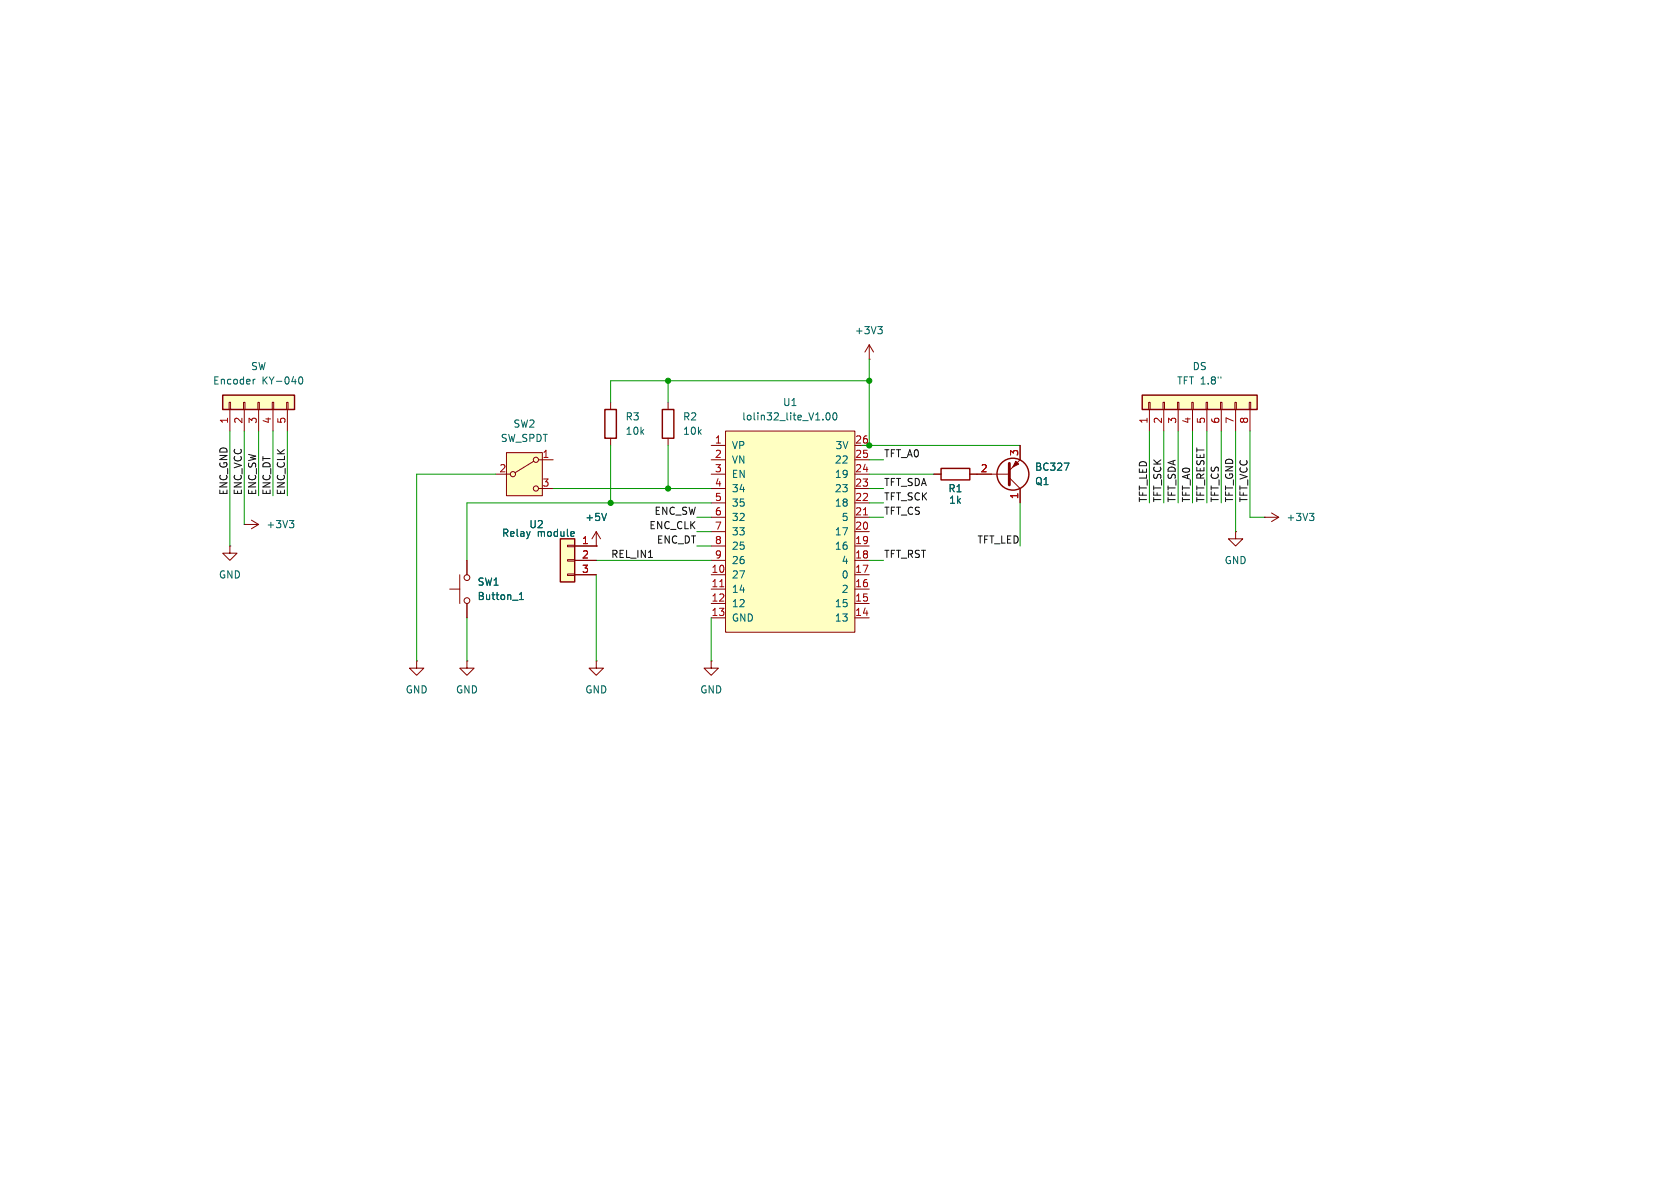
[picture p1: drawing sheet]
(kicad_sch
 (version 20250114)
 (generator "eeschema")
 (generator_version "9.0")
 (paper "A4")
 (lib_symbols
  (symbol "Connector_Generic:Conn_01x03"
   (pin_names
    (offset 1.016) (hide yes)) (exclude_from_sim no) (in_bom yes) (on_board yes)
   (property "Reference" "J" (at 0 5.08 0) (effects (font (size 1.27 1.27))))
   (property "Value" "Conn_01x03" (at 0 -5.08 0) (effects (font (size 1.27 1.27))))
   (property "Footprint" "" (at 0 0 0) (effects (font (size 1.27 1.27)) (hide yes)))
   (property "Datasheet" "~" (at 0 0 0) (effects (font (size 1.27 1.27)) (hide yes)))
   (property "Description" "Generic connector, single row, 01x03, script generated (kicad-library-utils/schlib/autogen/connector/)" (at 0 0 0) (effects (font (size 1.27 1.27)) (hide yes)))
   (symbol "Conn_01x03_1_1"
    (rectangle (start -1.27 3.81) (end 1.27 -3.81) (stroke (width 0.254) (type default)) (fill (type background)))
    (rectangle (start -1.27 2.667) (end 0 2.413) (stroke (width 0.1524) (type default)) (fill (type none)))
    (rectangle (start -1.27 0.127) (end 0 -0.127) (stroke (width 0.1524) (type default)) (fill (type none)))
    (rectangle (start -1.27 -2.413) (end 0 -2.667) (stroke (width 0.1524) (type default)) (fill (type none)))
    (pin passive line (at -5.08 2.54 0) (length 3.81) (name "Pin_1" (effects (font (size 1.27 1.27)))) (number "1" (effects (font (size 1.27 1.27)))))
    (pin passive line (at -5.08 0 0) (length 3.81) (name "Pin_2" (effects (font (size 1.27 1.27)))) (number "2" (effects (font (size 1.27 1.27)))))
    (pin passive line (at -5.08 -2.54 0) (length 3.81) (name "Pin_3" (effects (font (size 1.27 1.27)))) (number "3" (effects (font (size 1.27 1.27))))))
   (embedded_fonts no))
  (symbol "Connector_Generic:Conn_01x05"
   (pin_names
    (offset 1.016) (hide yes)) (exclude_from_sim no) (in_bom yes) (on_board yes)
   (property "Reference" "J" (at 0 7.62 0) (effects (font (size 1.27 1.27))))
   (property "Value" "Conn_01x05" (at 0 -7.62 0) (effects (font (size 1.27 1.27))))
   (property "Footprint" "" (at 0 0 0) (effects (font (size 1.27 1.27)) (hide yes)))
   (property "Datasheet" "~" (at 0 0 0) (effects (font (size 1.27 1.27)) (hide yes)))
   (property "Description" "Generic connector, single row, 01x05, script generated (kicad-library-utils/schlib/autogen/connector/)" (at 0 0 0) (effects (font (size 1.27 1.27)) (hide yes)))
   (symbol "Conn_01x05_1_1"
    (rectangle (start -1.27 6.35) (end 1.27 -6.35) (stroke (width 0.254) (type default)) (fill (type background)))
    (rectangle (start -1.27 5.207) (end 0 4.953) (stroke (width 0.1524) (type default)) (fill (type none)))
    (rectangle (start -1.27 2.667) (end 0 2.413) (stroke (width 0.1524) (type default)) (fill (type none)))
    (rectangle (start -1.27 0.127) (end 0 -0.127) (stroke (width 0.1524) (type default)) (fill (type none)))
    (rectangle (start -1.27 -2.413) (end 0 -2.667) (stroke (width 0.1524) (type default)) (fill (type none)))
    (rectangle (start -1.27 -4.953) (end 0 -5.207) (stroke (width 0.1524) (type default)) (fill (type none)))
    (pin passive line (at -5.08 5.08 0) (length 3.81) (name "Pin_1" (effects (font (size 1.27 1.27)))) (number "1" (effects (font (size 1.27 1.27)))))
    (pin passive line (at -5.08 2.54 0) (length 3.81) (name "Pin_2" (effects (font (size 1.27 1.27)))) (number "2" (effects (font (size 1.27 1.27)))))
    (pin passive line (at -5.08 0 0) (length 3.81) (name "Pin_3" (effects (font (size 1.27 1.27)))) (number "3" (effects (font (size 1.27 1.27)))))
    (pin passive line (at -5.08 -2.54 0) (length 3.81) (name "Pin_4" (effects (font (size 1.27 1.27)))) (number "4" (effects (font (size 1.27 1.27)))))
    (pin passive line (at -5.08 -5.08 0) (length 3.81) (name "Pin_5" (effects (font (size 1.27 1.27)))) (number "5" (effects (font (size 1.27 1.27))))))
   (embedded_fonts no))
  (symbol "Connector_Generic:Conn_01x08"
   (pin_names
    (offset 1.016) (hide yes)) (exclude_from_sim no) (in_bom yes) (on_board yes)
   (property "Reference" "J" (at 0 10.16 0) (effects (font (size 1.27 1.27))))
   (property "Value" "Conn_01x08" (at 0 -12.7 0) (effects (font (size 1.27 1.27))))
   (property "Footprint" "" (at 0 0 0) (effects (font (size 1.27 1.27)) (hide yes)))
   (property "Datasheet" "~" (at 0 0 0) (effects (font (size 1.27 1.27)) (hide yes)))
   (property "Description" "Generic connector, single row, 01x08, script generated (kicad-library-utils/schlib/autogen/connector/)" (at 0 0 0) (effects (font (size 1.27 1.27)) (hide yes)))
   (symbol "Conn_01x08_1_1"
    (rectangle (start -1.27 8.89) (end 1.27 -11.43) (stroke (width 0.254) (type default)) (fill (type background)))
    (rectangle (start -1.27 7.747) (end 0 7.493) (stroke (width 0.1524) (type default)) (fill (type none)))
    (rectangle (start -1.27 5.207) (end 0 4.953) (stroke (width 0.1524) (type default)) (fill (type none)))
    (rectangle (start -1.27 2.667) (end 0 2.413) (stroke (width 0.1524) (type default)) (fill (type none)))
    (rectangle (start -1.27 0.127) (end 0 -0.127) (stroke (width 0.1524) (type default)) (fill (type none)))
    (rectangle (start -1.27 -2.413) (end 0 -2.667) (stroke (width 0.1524) (type default)) (fill (type none)))
    (rectangle (start -1.27 -4.953) (end 0 -5.207) (stroke (width 0.1524) (type default)) (fill (type none)))
    (rectangle (start -1.27 -7.493) (end 0 -7.747) (stroke (width 0.1524) (type default)) (fill (type none)))
    (rectangle (start -1.27 -10.033) (end 0 -10.287) (stroke (width 0.1524) (type default)) (fill (type none)))
    (pin passive line (at -5.08 7.62 0) (length 3.81) (name "Pin_1" (effects (font (size 1.27 1.27)))) (number "1" (effects (font (size 1.27 1.27)))))
    (pin passive line (at -5.08 5.08 0) (length 3.81) (name "Pin_2" (effects (font (size 1.27 1.27)))) (number "2" (effects (font (size 1.27 1.27)))))
    (pin passive line (at -5.08 2.54 0) (length 3.81) (name "Pin_3" (effects (font (size 1.27 1.27)))) (number "3" (effects (font (size 1.27 1.27)))))
    (pin passive line (at -5.08 0 0) (length 3.81) (name "Pin_4" (effects (font (size 1.27 1.27)))) (number "4" (effects (font (size 1.27 1.27)))))
    (pin passive line (at -5.08 -2.54 0) (length 3.81) (name "Pin_5" (effects (font (size 1.27 1.27)))) (number "5" (effects (font (size 1.27 1.27)))))
    (pin passive line (at -5.08 -5.08 0) (length 3.81) (name "Pin_6" (effects (font (size 1.27 1.27)))) (number "6" (effects (font (size 1.27 1.27)))))
    (pin passive line (at -5.08 -7.62 0) (length 3.81) (name "Pin_7" (effects (font (size 1.27 1.27)))) (number "7" (effects (font (size 1.27 1.27)))))
    (pin passive line (at -5.08 -10.16 0) (length 3.81) (name "Pin_8" (effects (font (size 1.27 1.27)))) (number "8" (effects (font (size 1.27 1.27))))))
   (embedded_fonts no))
  (symbol "Device:R"
   (pin_numbers (hide yes))
   (pin_names
    (offset 0)) (exclude_from_sim no) (in_bom yes) (on_board yes)
   (property "Reference" "R" (at 2.032 0 90) (effects (font (size 1.27 1.27))))
   (property "Value" "R" (at 0 0 90) (effects (font (size 1.27 1.27))))
   (property "Footprint" "" (at -1.778 0 90) (effects (font (size 1.27 1.27)) (hide yes)))
   (property "Datasheet" "~" (at 0 0 0) (effects (font (size 1.27 1.27)) (hide yes)))
   (property "Description" "Resistor" (at 0 0 0) (effects (font (size 1.27 1.27)) (hide yes)))
   (symbol "R_0_1"
    (rectangle (start -1.016 -2.54) (end 1.016 2.54) (stroke (width 0.254) (type default)) (fill (type none))))
   (symbol "R_1_1"
    (pin passive line (at 0 3.81 270) (length 1.27) (name "~" (effects (font (size 1.27 1.27)))) (number "1" (effects (font (size 1.27 1.27)))))
    (pin passive line (at 0 -3.81 90) (length 1.27) (name "~" (effects (font (size 1.27 1.27)))) (number "2" (effects (font (size 1.27 1.27))))))
   (embedded_fonts no))
  (symbol "Switch:SW_Push"
   (pin_numbers (hide yes))
   (pin_names
    (offset 1.016) (hide yes)) (exclude_from_sim no) (in_bom yes) (on_board yes)
   (property "Reference" "SW" (at 1.27 2.54 0) (effects (font (size 1.27 1.27)) (justify left)))
   (property "Value" "SW_Push" (at 0 -1.524 0) (effects (font (size 1.27 1.27))))
   (property "Footprint" "" (at 0 5.08 0) (effects (font (size 1.27 1.27)) (hide yes)))
   (property "Datasheet" "~" (at 0 5.08 0) (effects (font (size 1.27 1.27)) (hide yes)))
   (property "Description" "Push button switch, generic, two pins" (at 0 0 0) (effects (font (size 1.27 1.27)) (hide yes)))
   (symbol "SW_Push_0_1"
    (circle (center -2.032 0) (radius 0.508) (stroke (width 0) (type default)) (fill (type none)))
    (polyline (pts (xy 0 1.27) (xy 0 3.048)) (stroke (width 0) (type default)) (fill (type none)))
    (circle (center 2.032 0) (radius 0.508) (stroke (width 0) (type default)) (fill (type none)))
    (polyline (pts (xy 2.54 1.27) (xy -2.54 1.27)) (stroke (width 0) (type default)) (fill (type none)))
    (pin passive line (at -5.08 0 0) (length 2.54) (name "1" (effects (font (size 1.27 1.27)))) (number "1" (effects (font (size 1.27 1.27)))))
    (pin passive line (at 5.08 0 180) (length 2.54) (name "2" (effects (font (size 1.27 1.27)))) (number "2" (effects (font (size 1.27 1.27))))))
   (embedded_fonts no))
  (symbol "Switch:SW_SPDT"
   (pin_names
    (offset 0) (hide yes)) (exclude_from_sim no) (in_bom yes) (on_board yes)
   (property "Reference" "SW" (at 0 5.08 0) (effects (font (size 1.27 1.27))))
   (property "Value" "SW_SPDT" (at 0 -5.08 0) (effects (font (size 1.27 1.27))))
   (property "Footprint" "" (at 0 0 0) (effects (font (size 1.27 1.27)) (hide yes)))
   (property "Datasheet" "~" (at 0 -7.62 0) (effects (font (size 1.27 1.27)) (hide yes)))
   (property "Description" "Switch, single pole double throw" (at 0 0 0) (effects (font (size 1.27 1.27)) (hide yes)))
   (symbol "SW_SPDT_0_1"
    (circle (center -2.032 0) (radius 0.4572) (stroke (width 0) (type default)) (fill (type none)))
    (polyline (pts (xy -1.651 0.254) (xy 1.651 2.286)) (stroke (width 0) (type default)) (fill (type none)))
    (circle (center 2.032 2.54) (radius 0.4572) (stroke (width 0) (type default)) (fill (type none)))
    (circle (center 2.032 -2.54) (radius 0.4572) (stroke (width 0) (type default)) (fill (type none))))
   (symbol "SW_SPDT_1_1"
    (rectangle (start -3.175 3.81) (end 3.175 -3.81) (stroke (width 0) (type default)) (fill (type background)))
    (pin passive line (at -5.08 0 0) (length 2.54) (name "B" (effects (font (size 1.27 1.27)))) (number "2" (effects (font (size 1.27 1.27)))))
    (pin passive line (at 5.08 2.54 180) (length 2.54) (name "A" (effects (font (size 1.27 1.27)))) (number "1" (effects (font (size 1.27 1.27)))))
    (pin passive line (at 5.08 -2.54 180) (length 2.54) (name "C" (effects (font (size 1.27 1.27)))) (number "3" (effects (font (size 1.27 1.27))))))
   (embedded_fonts no))
  (symbol "Transistor_BJT:BC327"
   (pin_names
    (offset 0) (hide yes)) (exclude_from_sim no) (in_bom yes) (on_board yes)
   (property "Reference" "Q" (at 5.08 1.905 0) (effects (font (size 1.27 1.27)) (justify left)))
   (property "Value" "BC327" (at 5.08 0 0) (effects (font (size 1.27 1.27)) (justify left)))
   (property "Footprint" "Package_TO_SOT_THT:TO-92_Inline" (at 5.08 -1.905 0) (effects (font (size 1.27 1.27)
    (italic yes)) (justify left) (hide yes)))
   (property "Datasheet" "http://www.onsemi.com/pub_link/Collateral/BC327-D.PDF" (at 0 0 0) (effects (font (size 1.27 1.27)) (justify left) (hide yes)))
   (property "Description" "0.8A Ic, 45V Vce, PNP Transistor, TO-92" (at 0 0 0) (effects (font (size 1.27 1.27)) (hide yes)))
   (property "Sim.Device" "PNP" (at 0 0 0) (effects (font (size 1.27 1.27)) (hide yes)))
   (property "Sim.Pins" "1=C 2=B 3=E" (at 0 0 0) (effects (font (size 1.27 1.27)) (hide yes)))
   (symbol "BC327_0_1"
    (polyline (pts (xy -2.54 0) (xy 0.635 0)) (stroke (width 0) (type default)) (fill (type none)))
    (polyline (pts (xy 0.635 1.905) (xy 0.635 -1.905)) (stroke (width 0.508) (type default)) (fill (type none)))
    (polyline (pts (xy 0.635 0.635) (xy 2.54 2.54)) (stroke (width 0) (type default)) (fill (type none)))
    (polyline (pts (xy 0.635 -0.635) (xy 2.54 -2.54)) (stroke (width 0) (type default)) (fill (type none)))
    (circle (center 1.27 0) (radius 2.8194) (stroke (width 0.254) (type default)) (fill (type none)))
    (polyline (pts (xy 2.286 -1.778) (xy 1.778 -2.286) (xy 1.27 -1.27) (xy 2.286 -1.778)) (stroke (width 0) (type default)) (fill (type outline))))
   (symbol "BC327_1_1"
    (pin input line (at -5.08 0 0) (length 2.54) (name "B" (effects (font (size 1.27 1.27)))) (number "2" (effects (font (size 1.27 1.27)))))
    (pin passive line (at 2.54 5.08 270) (length 2.54) (name "C" (effects (font (size 1.27 1.27)))) (number "1" (effects (font (size 1.27 1.27)))))
    (pin passive line (at 2.54 -5.08 90) (length 2.54) (name "E" (effects (font (size 1.27 1.27)))) (number "3" (effects (font (size 1.27 1.27))))))
   (embedded_fonts no))
  (symbol "lolin32_lite_v1.00:lolin32_lite_V1.00"
   (pin_names
    (offset 1.016)) (exclude_from_sim no) (in_bom yes) (on_board yes)
   (property "Reference" "U" (at -10.16 19.05 0) (effects (font (size 1.27 1.27))))
   (property "Value" "lolin32_lite_V1.00" (at 0 1.27 90) (effects (font (size 1.27 1.27))))
   (property "Footprint" "" (at -10.16 19.05 0) (effects (font (size 1.27 1.27)) (hide yes)))
   (property "Datasheet" "" (at -10.16 19.05 0) (effects (font (size 1.27 1.27)) (hide yes)))
   (property "Description" "" (at 0 0 0) (effects (font (size 1.27 1.27)) (hide yes)))
   (symbol "lolin32_lite_V1.00_0_0"
    (pin input line (at -13.97 15.24 0) (length 2.54) (name "VP" (effects (font (size 1.27 1.27)))) (number "1" (effects (font (size 1.27 1.27))))))
   (symbol "lolin32_lite_V1.00_0_1"
    (rectangle (start -11.43 17.78) (end 11.43 -17.78) (stroke (width 0) (type solid)) (fill (type background))))
   (symbol "lolin32_lite_V1.00_1_1"
    (pin input line (at -13.97 12.7 0) (length 2.54) (name "VN" (effects (font (size 1.27 1.27)))) (number "2" (effects (font (size 1.27 1.27)))))
    (pin input line (at -13.97 10.16 0) (length 2.54) (name "EN" (effects (font (size 1.27 1.27)))) (number "3" (effects (font (size 1.27 1.27)))))
    (pin input line (at -13.97 7.62 0) (length 2.54) (name "34" (effects (font (size 1.27 1.27)))) (number "4" (effects (font (size 1.27 1.27)))))
    (pin input line (at -13.97 5.08 0) (length 2.54) (name "35" (effects (font (size 1.27 1.27)))) (number "5" (effects (font (size 1.27 1.27)))))
    (pin input line (at -13.97 2.54 0) (length 2.54) (name "32" (effects (font (size 1.27 1.27)))) (number "6" (effects (font (size 1.27 1.27)))))
    (pin input line (at -13.97 0 0) (length 2.54) (name "33" (effects (font (size 1.27 1.27)))) (number "7" (effects (font (size 1.27 1.27)))))
    (pin input line (at -13.97 -2.54 0) (length 2.54) (name "25" (effects (font (size 1.27 1.27)))) (number "8" (effects (font (size 1.27 1.27)))))
    (pin input line (at -13.97 -5.08 0) (length 2.54) (name "26" (effects (font (size 1.27 1.27)))) (number "9" (effects (font (size 1.27 1.27)))))
    (pin input line (at -13.97 -7.62 0) (length 2.54) (name "27" (effects (font (size 1.27 1.27)))) (number "10" (effects (font (size 1.27 1.27)))))
    (pin input line (at -13.97 -10.16 0) (length 2.54) (name "14" (effects (font (size 1.27 1.27)))) (number "11" (effects (font (size 1.27 1.27)))))
    (pin input line (at -13.97 -12.7 0) (length 2.54) (name "12" (effects (font (size 1.27 1.27)))) (number "12" (effects (font (size 1.27 1.27)))))
    (pin input line (at -13.97 -15.24 0) (length 2.54) (name "GND" (effects (font (size 1.27 1.27)))) (number "13" (effects (font (size 1.27 1.27)))))
    (pin input line (at 13.97 15.24 180) (length 2.54) (name "3V" (effects (font (size 1.27 1.27)))) (number "26" (effects (font (size 1.27 1.27)))))
    (pin input line (at 13.97 12.7 180) (length 2.54) (name "22" (effects (font (size 1.27 1.27)))) (number "25" (effects (font (size 1.27 1.27)))))
    (pin input line (at 13.97 10.16 180) (length 2.54) (name "19" (effects (font (size 1.27 1.27)))) (number "24" (effects (font (size 1.27 1.27)))))
    (pin input line (at 13.97 7.62 180) (length 2.54) (name "23" (effects (font (size 1.27 1.27)))) (number "23" (effects (font (size 1.27 1.27)))))
    (pin input line (at 13.97 5.08 180) (length 2.54) (name "18" (effects (font (size 1.27 1.27)))) (number "22" (effects (font (size 1.27 1.27)))))
    (pin input line (at 13.97 2.54 180) (length 2.54) (name "5" (effects (font (size 1.27 1.27)))) (number "21" (effects (font (size 1.27 1.27)))))
    (pin input line (at 13.97 0 180) (length 2.54) (name "17" (effects (font (size 1.27 1.27)))) (number "20" (effects (font (size 1.27 1.27)))))
    (pin input line (at 13.97 -2.54 180) (length 2.54) (name "16" (effects (font (size 1.27 1.27)))) (number "19" (effects (font (size 1.27 1.27)))))
    (pin input line (at 13.97 -5.08 180) (length 2.54) (name "4" (effects (font (size 1.27 1.27)))) (number "18" (effects (font (size 1.27 1.27)))))
    (pin input line (at 13.97 -7.62 180) (length 2.54) (name "0" (effects (font (size 1.27 1.27)))) (number "17" (effects (font (size 1.27 1.27)))))
    (pin input line (at 13.97 -10.16 180) (length 2.54) (name "2" (effects (font (size 1.27 1.27)))) (number "16" (effects (font (size 1.27 1.27)))))
    (pin input line (at 13.97 -12.7 180) (length 2.54) (name "15" (effects (font (size 1.27 1.27)))) (number "15" (effects (font (size 1.27 1.27)))))
    (pin input line (at 13.97 -15.24 180) (length 2.54) (name "13" (effects (font (size 1.27 1.27)))) (number "14" (effects (font (size 1.27 1.27))))))
   (embedded_fonts no))
  (symbol "power:+3V3"
   (power)
   (pin_numbers (hide yes))
   (pin_names
    (offset 0) (hide yes)) (exclude_from_sim no) (in_bom yes) (on_board yes)
   (property "Reference" "#PWR" (at 0 -3.81 0) (effects (font (size 1.27 1.27)) (hide yes)))
   (property "Value" "+3V3" (at 0 3.556 0) (effects (font (size 1.27 1.27))))
   (property "Footprint" "" (at 0 0 0) (effects (font (size 1.27 1.27)) (hide yes)))
   (property "Datasheet" "" (at 0 0 0) (effects (font (size 1.27 1.27)) (hide yes)))
   (property "Description" "Power symbol creates a global label with name \"+3V3\"" (at 0 0 0) (effects (font (size 1.27 1.27)) (hide yes)))
   (symbol "+3V3_0_1"
    (polyline (pts (xy -0.762 1.27) (xy 0 2.54)) (stroke (width 0) (type default)) (fill (type none)))
    (polyline (pts (xy 0 2.54) (xy 0.762 1.27)) (stroke (width 0) (type default)) (fill (type none)))
    (polyline (pts (xy 0 0) (xy 0 2.54)) (stroke (width 0) (type default)) (fill (type none))))
   (symbol "+3V3_1_1"
    (pin power_in line (at 0 0 90) (length 0) (name "~" (effects (font (size 1.27 1.27)))) (number "1" (effects (font (size 1.27 1.27))))))
   (embedded_fonts no))
  (symbol "power:+5V"
   (power)
   (pin_numbers (hide yes))
   (pin_names
    (offset 0) (hide yes)) (exclude_from_sim no) (in_bom yes) (on_board yes)
   (property "Reference" "#PWR" (at 0 -3.81 0) (effects (font (size 1.27 1.27)) (hide yes)))
   (property "Value" "+5V" (at 0 3.556 0) (effects (font (size 1.27 1.27))))
   (property "Footprint" "" (at 0 0 0) (effects (font (size 1.27 1.27)) (hide yes)))
   (property "Datasheet" "" (at 0 0 0) (effects (font (size 1.27 1.27)) (hide yes)))
   (property "Description" "Power symbol creates a global label with name \"+5V\"" (at 0 0 0) (effects (font (size 1.27 1.27)) (hide yes)))
   (symbol "+5V_0_1"
    (polyline (pts (xy -0.762 1.27) (xy 0 2.54)) (stroke (width 0) (type default)) (fill (type none)))
    (polyline (pts (xy 0 2.54) (xy 0.762 1.27)) (stroke (width 0) (type default)) (fill (type none)))
    (polyline (pts (xy 0 0) (xy 0 2.54)) (stroke (width 0) (type default)) (fill (type none))))
   (symbol "+5V_1_1"
    (pin power_in line (at 0 0 90) (length 0) (name "~" (effects (font (size 1.27 1.27)))) (number "1" (effects (font (size 1.27 1.27))))))
   (embedded_fonts no))
  (symbol "power:GND"
   (power)
   (pin_numbers (hide yes))
   (pin_names
    (offset 0) (hide yes)) (exclude_from_sim no) (in_bom yes) (on_board yes)
   (property "Reference" "#PWR" (at 0 -6.35 0) (effects (font (size 1.27 1.27)) (hide yes)))
   (property "Value" "GND" (at 0 -3.81 0) (effects (font (size 1.27 1.27))))
   (property "Footprint" "" (at 0 0 0) (effects (font (size 1.27 1.27)) (hide yes)))
   (property "Datasheet" "" (at 0 0 0) (effects (font (size 1.27 1.27)) (hide yes)))
   (property "Description" "Power symbol creates a global label with name \"GND\" , ground" (at 0 0 0) (effects (font (size 1.27 1.27)) (hide yes)))
   (symbol "GND_0_1"
    (polyline (pts (xy 0 0) (xy 0 -1.27) (xy 1.27 -1.27) (xy 0 -2.54) (xy -1.27 -1.27) (xy 0 -1.27)) (stroke (width 0) (type default)) (fill (type none))))
   (symbol "GND_1_1"
    (pin power_in line (at 0 0 270) (length 0) (name "~" (effects (font (size 1.27 1.27)))) (number "1" (effects (font (size 1.27 1.27))))))
   (embedded_fonts no)))
 (junction
  (at 107.95 88.9)
  (diameter 0)
  (color 0 0 0 0))
 (junction
  (at 118.11 67.31)
  (diameter 0)
  (color 0 0 0 0))
 (junction
  (at 153.67 78.74)
  (diameter 0)
  (color 0 0 0 0))
 (junction
  (at 118.11 86.36)
  (diameter 0)
  (color 0 0 0 0))
 (junction
  (at 153.67 67.31)
  (diameter 0)
  (color 0 0 0 0))
 (wire
  (pts (xy 153.67 91.44) (xy 156.21 91.44))
  (stroke (width 0) (type default)))
 (wire
  (pts (xy 118.11 86.36) (xy 125.73 86.36))
  (stroke (width 0) (type default)))
 (wire
  (pts (xy 125.73 109.22) (xy 125.73 116.84))
  (stroke (width 0) (type default)))
 (wire
  (pts (xy 82.55 109.22) (xy 82.55 116.84))
  (stroke (width 0) (type default)))
 (wire
  (pts (xy 97.79 86.36) (xy 118.11 86.36))
  (stroke (width 0) (type default)))
 (wire
  (pts (xy 123.19 93.98) (xy 125.73 93.98))
  (stroke (width 0) (type default)))
 (wire
  (pts (xy 153.67 99.06) (xy 156.21 99.06))
  (stroke (width 0) (type default)))
 (wire
  (pts (xy 107.95 71.12) (xy 107.95 67.31))
  (stroke (width 0) (type default)))
 (wire
  (pts (xy 152.4 78.74) (xy 153.67 78.74))
  (stroke (width 0) (type default)))
 (wire
  (pts (xy 203.2 76.2) (xy 203.2 88.9))
  (stroke (width 0) (type default)))
 (wire
  (pts (xy 48.26 76.2) (xy 48.26 87.63))
  (stroke (width 0) (type default)))
 (wire
  (pts (xy 118.11 67.31) (xy 118.11 71.12))
  (stroke (width 0) (type default)))
 (wire
  (pts (xy 40.64 76.2) (xy 40.64 96.52))
  (stroke (width 0) (type default)))
 (wire
  (pts (xy 205.74 76.2) (xy 205.74 88.9))
  (stroke (width 0) (type default)))
 (wire
  (pts (xy 153.67 78.74) (xy 180.34 78.74))
  (stroke (width 0) (type default)))
 (wire
  (pts (xy 105.41 99.06) (xy 125.73 99.06))
  (stroke (width 0) (type default)))
 (wire
  (pts (xy 123.19 91.44) (xy 125.73 91.44))
  (stroke (width 0) (type default)))
 (wire
  (pts (xy 123.19 96.52) (xy 125.73 96.52))
  (stroke (width 0) (type default)))
 (wire
  (pts (xy 107.95 88.9) (xy 82.55 88.9))
  (stroke (width 0) (type default)))
 (wire
  (pts (xy 125.73 88.9) (xy 107.95 88.9))
  (stroke (width 0) (type default)))
 (wire
  (pts (xy 82.55 88.9) (xy 82.55 99.06))
  (stroke (width 0) (type default)))
 (wire
  (pts (xy 45.72 76.2) (xy 45.72 87.63))
  (stroke (width 0) (type default)))
 (wire
  (pts (xy 73.66 83.82) (xy 73.66 116.84))
  (stroke (width 0) (type default)))
 (wire
  (pts (xy 105.41 101.6) (xy 105.41 116.84))
  (stroke (width 0) (type default)))
 (wire
  (pts (xy 153.67 86.36) (xy 156.21 86.36))
  (stroke (width 0) (type default)))
 (wire
  (pts (xy 180.34 96.52) (xy 180.34 88.9))
  (stroke (width 0) (type default)))
 (wire
  (pts (xy 118.11 78.74) (xy 118.11 86.36))
  (stroke (width 0) (type default)))
 (wire
  (pts (xy 153.67 81.28) (xy 156.21 81.28))
  (stroke (width 0) (type default)))
 (wire
  (pts (xy 107.95 78.74) (xy 107.95 88.9))
  (stroke (width 0) (type default)))
 (wire
  (pts (xy 107.95 67.31) (xy 118.11 67.31))
  (stroke (width 0) (type default)))
 (wire
  (pts (xy 220.98 91.44) (xy 223.52 91.44))
  (stroke (width 0) (type default)))
 (wire
  (pts (xy 153.67 88.9) (xy 156.21 88.9))
  (stroke (width 0) (type default)))
 (wire
  (pts (xy 213.36 76.2) (xy 213.36 88.9))
  (stroke (width 0) (type default)))
 (wire
  (pts (xy 87.63 83.82) (xy 73.66 83.82))
  (stroke (width 0) (type default)))
 (wire
  (pts (xy 118.11 67.31) (xy 153.67 67.31))
  (stroke (width 0) (type default)))
 (wire
  (pts (xy 215.9 76.2) (xy 215.9 88.9))
  (stroke (width 0) (type default)))
 (wire
  (pts (xy 220.98 76.2) (xy 220.98 91.44))
  (stroke (width 0) (type default)))
 (wire
  (pts (xy 153.67 63.5) (xy 153.67 67.31))
  (stroke (width 0) (type default)))
 (wire
  (pts (xy 218.44 76.2) (xy 218.44 93.98))
  (stroke (width 0) (type default)))
 (wire
  (pts (xy 210.82 76.2) (xy 210.82 88.9))
  (stroke (width 0) (type default)))
 (wire
  (pts (xy 153.67 67.31) (xy 153.67 78.74))
  (stroke (width 0) (type default)))
 (wire
  (pts (xy 43.18 76.2) (xy 43.18 92.71))
  (stroke (width 0) (type default)))
 (wire
  (pts (xy 153.67 83.82) (xy 165.1 83.82))
  (stroke (width 0) (type default)))
 (wire
  (pts (xy 50.8 76.2) (xy 50.8 87.63))
  (stroke (width 0) (type default)))
 (wire
  (pts (xy 208.28 76.2) (xy 208.28 88.9))
  (stroke (width 0) (type default)))
 (label "TFT_GND"
  (at 218.44 88.9 90)
  (effects (font (size 1.27 1.27)) (justify left bottom)))
 (label "TFT_CS"
  (at 156.21 91.44 0)
  (effects (font (size 1.27 1.27)) (justify left bottom)))
 (label "ENC_VCC"
  (at 43.18 87.63 90)
  (effects (font (size 1.27 1.27)) (justify left bottom)))
 (label "TFT_A0"
  (at 210.82 88.9 90)
  (effects (font (size 1.27 1.27)) (justify left bottom)))
 (label "TFT_RESET"
  (at 213.36 88.9 90)
  (effects (font (size 1.27 1.27)) (justify left bottom)))
 (label "ENC_GND"
  (at 40.64 87.63 90)
  (effects (font (size 1.27 1.27)) (justify left bottom)))
 (label "TFT_SDA"
  (at 208.28 88.9 90)
  (effects (font (size 1.27 1.27)) (justify left bottom)))
 (label "ENC_SW"
  (at 45.72 87.63 90)
  (effects (font (size 1.27 1.27)) (justify left bottom)))
 (label "TFT_CS"
  (at 215.9 88.9 90)
  (effects (font (size 1.27 1.27)) (justify left bottom)))
 (label "REL_IN1"
  (at 107.95 99.06 0)
  (effects (font (size 1.27 1.27)) (justify left bottom)))
 (label "ENC_DT"
  (at 123.19 96.52 180)
  (effects (font (size 1.27 1.27)) (justify right bottom)))
 (label "TFT_RST"
  (at 156.21 99.06 0)
  (effects (font (size 1.27 1.27)) (justify left bottom)))
 (label "TFT_SDA"
  (at 156.21 86.36 0)
  (effects (font (size 1.27 1.27)) (justify left bottom)))
 (label "ENC_DT"
  (at 48.26 87.63 90)
  (effects (font (size 1.27 1.27)) (justify left bottom)))
 (label "ENC_CLK"
  (at 50.8 87.63 90)
  (effects (font (size 1.27 1.27)) (justify left bottom)))
 (label "TFT_LED"
  (at 180.34 96.52 180)
  (effects (font (size 1.27 1.27)) (justify right bottom)))
 (label "TFT_VCC"
  (at 220.98 88.9 90)
  (effects (font (size 1.27 1.27)) (justify left bottom)))
 (label "TFT_A0"
  (at 156.21 81.28 0)
  (effects (font (size 1.27 1.27)) (justify left bottom)))
 (label "TFT_LED"
  (at 203.2 88.9 90)
  (effects (font (size 1.27 1.27)) (justify left bottom)))
 (label "TFT_SCK"
  (at 205.74 88.9 90)
  (effects (font (size 1.27 1.27)) (justify left bottom)))
 (label "TFT_SCK"
  (at 156.21 88.9 0)
  (effects (font (size 1.27 1.27)) (justify left bottom)))
 (label "ENC_CLK"
  (at 123.19 93.98 180)
  (effects (font (size 1.27 1.27)) (justify right bottom)))
 (label "ENC_SW"
  (at 123.19 91.44 180)
  (effects (font (size 1.27 1.27)) (justify right bottom)))
 (symbol
  (lib_id "Transistor_BJT:BC327")
  (at 177.8 83.82 0)
  (mirror x)
  (unit 1)
  (exclude_from_sim no)
  (in_bom yes)
  (on_board yes)
  (dnp no)
  (property "Reference" "Q1" (at 182.88 85.0901 0) (effects (font (size 1.27 1.27)) (justify left)))
  (property "Value" "BC327" (at 182.88 82.5501 0) (effects (font (size 1.27 1.27)) (justify left)))
  (property "Footprint" "Package_TO_SOT_THT:TO-92_Inline" (at 182.88 81.915 0) (effects (font (size 1.27 1.27)
    (italic yes)) (justify left) (hide yes)))
  (property "Datasheet" "http://www.onsemi.com/pub_link/Collateral/BC327-D.PDF" (at 177.8 83.82 0) (effects (font (size 1.27 1.27)) (justify left) (hide yes)))
  (property "Description" "0.8A Ic, 45V Vce, PNP Transistor, TO-92" (at 177.8 83.82 0) (effects (font (size 1.27 1.27)) (hide yes)))
  (property "Sim.Device" "PNP" (at 177.8 83.82 0) (effects (font (size 1.27 1.27)) (hide yes)))
  (property "Sim.Pins" "1=C 2=B 3=E" (at 177.8 83.82 0) (effects (font (size 1.27 1.27)) (hide yes)))
  (pin "3")
  (pin "1")
  (pin "2"))
 (symbol
  (lib_id "Connector_Generic:Conn_01x03")
  (at 100.33 99.06 0)
  (mirror y)
  (unit 1)
  (exclude_from_sim no)
  (in_bom yes)
  (on_board yes)
  (dnp no)
  (property "Reference" "U2" (at 93.472 92.71 0) (effects (font (size 1.27 1.27)) (justify right)))
  (property "Value" "Relay module" (at 88.646 94.234 0) (effects (font (size 1.27 1.27)) (justify right)))
  (property "Footprint" "" (at 100.33 99.06 0) (effects (font (size 1.27 1.27)) (hide yes)))
  (property "Datasheet" "~" (at 100.33 99.06 0) (effects (font (size 1.27 1.27)) (hide yes)))
  (property "Description" "Generic connector, single row, 01x03, script generated (kicad-library-utils/schlib/autogen/connector/)" (at 100.33 99.06 0) (effects (font (size 1.27 1.27)) (hide yes)))
  (pin "3")
  (pin "2")
  (pin "1"))
 (symbol
  (lib_id "lolin32_lite_v1.00:lolin32_lite_V1.00")
  (at 139.7 93.98 0)
  (unit 1)
  (exclude_from_sim no)
  (in_bom yes)
  (on_board yes)
  (dnp no)
  (fields_autoplaced yes)
  (property "Reference" "U1" (at 139.7 71.12 0) (effects (font (size 1.27 1.27))))
  (property "Value" "lolin32_lite_V1.00" (at 139.7 73.66 0) (effects (font (size 1.27 1.27))))
  (property "Footprint" "" (at 129.54 74.93 0) (effects (font (size 1.27 1.27)) (hide yes)))
  (property "Datasheet" "" (at 129.54 74.93 0) (effects (font (size 1.27 1.27)) (hide yes)))
  (property "Description" "" (at 139.7 93.98 0) (effects (font (size 1.27 1.27)) (hide yes)))
  (pin "22")
  (pin "19")
  (pin "16")
  (pin "24")
  (pin "20")
  (pin "5")
  (pin "26")
  (pin "2")
  (pin "4")
  (pin "25")
  (pin "6")
  (pin "17")
  (pin "8")
  (pin "15")
  (pin "13")
  (pin "21")
  (pin "10")
  (pin "23")
  (pin "9")
  (pin "14")
  (pin "7")
  (pin "1")
  (pin "11")
  (pin "12")
  (pin "3")
  (pin "18"))
 (symbol
  (lib_id "power:+5V")
  (at 105.41 96.52 0)
  (unit 1)
  (exclude_from_sim no)
  (in_bom yes)
  (on_board yes)
  (dnp no)
  (fields_autoplaced yes)
  (property "Reference" "#PWR09" (at 105.41 100.33 0) (effects (font (size 1.27 1.27)) (hide yes)))
  (property "Value" "+5V" (at 105.41 91.44 0) (effects (font (size 1.27 1.27))))
  (property "Footprint" "" (at 105.41 96.52 0) (effects (font (size 1.27 1.27)) (hide yes)))
  (property "Datasheet" "" (at 105.41 96.52 0) (effects (font (size 1.27 1.27)) (hide yes)))
  (property "Description" "Power symbol creates a global label with name \"+5V\"" (at 105.41 96.52 0) (effects (font (size 1.27 1.27)) (hide yes)))
  (pin "1"))
 (symbol
  (lib_id "power:+3V3")
  (at 223.52 91.44 270)
  (unit 1)
  (exclude_from_sim no)
  (in_bom yes)
  (on_board yes)
  (dnp no)
  (fields_autoplaced yes)
  (property "Reference" "#PWR04" (at 219.71 91.44 0) (effects (font (size 1.27 1.27)) (hide yes)))
  (property "Value" "+3V3" (at 227.33 91.4399 90) (effects (font (size 1.27 1.27)) (justify left)))
  (property "Footprint" "" (at 223.52 91.44 0) (effects (font (size 1.27 1.27)) (hide yes)))
  (property "Datasheet" "" (at 223.52 91.44 0) (effects (font (size 1.27 1.27)) (hide yes)))
  (property "Description" "Power symbol creates a global label with name \"+3V3\"" (at 223.52 91.44 0) (effects (font (size 1.27 1.27)) (hide yes)))
  (pin "1"))
 (symbol
  (lib_id "Device:R")
  (at 168.91 83.82 90)
  (unit 1)
  (exclude_from_sim no)
  (in_bom yes)
  (on_board yes)
  (dnp no)
  (property "Reference" "R1" (at 168.91 86.36 90) (effects (font (size 1.27 1.27))))
  (property "Value" "1k" (at 168.91 88.392 90) (effects (font (size 1.27 1.27))))
  (property "Footprint" "" (at 168.91 85.598 90) (effects (font (size 1.27 1.27)) (hide yes)))
  (property "Datasheet" "~" (at 168.91 83.82 0) (effects (font (size 1.27 1.27)) (hide yes)))
  (property "Description" "Resistor" (at 168.91 83.82 0) (effects (font (size 1.27 1.27)) (hide yes)))
  (pin "2")
  (pin "1"))
 (symbol
  (lib_id "Device:R")
  (at 107.95 74.93 0)
  (unit 1)
  (exclude_from_sim no)
  (in_bom yes)
  (on_board yes)
  (dnp no)
  (fields_autoplaced yes)
  (property "Reference" "R3" (at 110.49 73.6599 0) (effects (font (size 1.27 1.27)) (justify left)))
  (property "Value" "10k" (at 110.49 76.1999 0) (effects (font (size 1.27 1.27)) (justify left)))
  (property "Footprint" "" (at 106.172 74.93 90) (effects (font (size 1.27 1.27)) (hide yes)))
  (property "Datasheet" "~" (at 107.95 74.93 0) (effects (font (size 1.27 1.27)) (hide yes)))
  (property "Description" "Resistor" (at 107.95 74.93 0) (effects (font (size 1.27 1.27)) (hide yes)))
  (pin "2")
  (pin "1"))
 (symbol
  (lib_id "power:GND")
  (at 218.44 93.98 0)
  (unit 1)
  (exclude_from_sim no)
  (in_bom yes)
  (on_board yes)
  (dnp no)
  (fields_autoplaced yes)
  (property "Reference" "#PWR06" (at 218.44 100.33 0) (effects (font (size 1.27 1.27)) (hide yes)))
  (property "Value" "GND" (at 218.44 99.06 0) (effects (font (size 1.27 1.27))))
  (property "Footprint" "" (at 218.44 93.98 0) (effects (font (size 1.27 1.27)) (hide yes)))
  (property "Datasheet" "" (at 218.44 93.98 0) (effects (font (size 1.27 1.27)) (hide yes)))
  (property "Description" "Power symbol creates a global label with name \"GND\" , ground" (at 218.44 93.98 0) (effects (font (size 1.27 1.27)) (hide yes)))
  (pin "1"))
 (symbol
  (lib_id "power:+3V3")
  (at 153.67 63.5 0)
  (unit 1)
  (exclude_from_sim no)
  (in_bom yes)
  (on_board yes)
  (dnp no)
  (fields_autoplaced yes)
  (property "Reference" "#PWR01" (at 153.67 67.31 0) (effects (font (size 1.27 1.27)) (hide yes)))
  (property "Value" "+3V3" (at 153.67 58.42 0) (effects (font (size 1.27 1.27))))
  (property "Footprint" "" (at 153.67 63.5 0) (effects (font (size 1.27 1.27)) (hide yes)))
  (property "Datasheet" "" (at 153.67 63.5 0) (effects (font (size 1.27 1.27)) (hide yes)))
  (property "Description" "Power symbol creates a global label with name \"+3V3\"" (at 153.67 63.5 0) (effects (font (size 1.27 1.27)) (hide yes)))
  (pin "1"))
 (symbol
  (lib_id "Connector_Generic:Conn_01x08")
  (at 210.82 71.12 90)
  (unit 1)
  (exclude_from_sim no)
  (in_bom yes)
  (on_board yes)
  (dnp no)
  (fields_autoplaced yes)
  (property "Reference" "DS" (at 212.09 64.77 90) (effects (font (size 1.27 1.27))))
  (property "Value" "TFT 1.8\"" (at 212.09 67.31 90) (effects (font (size 1.27 1.27))))
  (property "Footprint" "" (at 210.82 71.12 0) (effects (font (size 1.27 1.27)) (hide yes)))
  (property "Datasheet" "~" (at 210.82 71.12 0) (effects (font (size 1.27 1.27)) (hide yes)))
  (property "Description" "Generic connector, single row, 01x08, script generated (kicad-library-utils/schlib/autogen/connector/)" (at 210.82 71.12 0) (effects (font (size 1.27 1.27)) (hide yes)))
  (pin "8")
  (pin "2")
  (pin "1")
  (pin "3")
  (pin "6")
  (pin "5")
  (pin "4")
  (pin "7"))
 (symbol
  (lib_id "Switch:SW_Push")
  (at 82.55 104.14 90)
  (unit 1)
  (exclude_from_sim no)
  (in_bom yes)
  (on_board yes)
  (dnp no)
  (property "Reference" "SW1" (at 84.328 102.87 90) (effects (font (size 1.27 1.27)) (justify right)))
  (property "Value" "Button_1" (at 84.328 105.41 90) (effects (font (size 1.27 1.27)) (justify right)))
  (property "Footprint" "" (at 77.47 104.14 0) (effects (font (size 1.27 1.27)) (hide yes)))
  (property "Datasheet" "~" (at 77.47 104.14 0) (effects (font (size 1.27 1.27)) (hide yes)))
  (property "Description" "Push button switch, generic, two pins" (at 82.55 104.14 0) (effects (font (size 1.27 1.27)) (hide yes)))
  (pin "2")
  (pin "1"))
 (symbol
  (lib_id "power:GND")
  (at 105.41 116.84 0)
  (unit 1)
  (exclude_from_sim no)
  (in_bom yes)
  (on_board yes)
  (dnp no)
  (fields_autoplaced yes)
  (property "Reference" "#PWR010" (at 105.41 123.19 0) (effects (font (size 1.27 1.27)) (hide yes)))
  (property "Value" "GND" (at 105.41 121.92 0) (effects (font (size 1.27 1.27))))
  (property "Footprint" "" (at 105.41 116.84 0) (effects (font (size 1.27 1.27)) (hide yes)))
  (property "Datasheet" "" (at 105.41 116.84 0) (effects (font (size 1.27 1.27)) (hide yes)))
  (property "Description" "Power symbol creates a global label with name \"GND\" , ground" (at 105.41 116.84 0) (effects (font (size 1.27 1.27)) (hide yes)))
  (pin "1"))
 (symbol
  (lib_id "Switch:SW_SPDT")
  (at 92.71 83.82 0)
  (unit 1)
  (exclude_from_sim no)
  (in_bom yes)
  (on_board yes)
  (dnp no)
  (fields_autoplaced yes)
  (property "Reference" "SW2" (at 92.71 74.93 0) (effects (font (size 1.27 1.27))))
  (property "Value" "SW_SPDT" (at 92.71 77.47 0) (effects (font (size 1.27 1.27))))
  (property "Footprint" "" (at 92.71 83.82 0) (effects (font (size 1.27 1.27)) (hide yes)))
  (property "Datasheet" "~" (at 92.71 91.44 0) (effects (font (size 1.27 1.27)) (hide yes)))
  (property "Description" "Switch, single pole double throw" (at 92.71 83.82 0) (effects (font (size 1.27 1.27)) (hide yes)))
  (pin "1")
  (pin "2")
  (pin "3"))
 (symbol
  (lib_id "power:GND")
  (at 73.66 116.84 0)
  (unit 1)
  (exclude_from_sim no)
  (in_bom yes)
  (on_board yes)
  (dnp no)
  (fields_autoplaced yes)
  (property "Reference" "#PWR08" (at 73.66 123.19 0) (effects (font (size 1.27 1.27)) (hide yes)))
  (property "Value" "GND" (at 73.66 121.92 0) (effects (font (size 1.27 1.27))))
  (property "Footprint" "" (at 73.66 116.84 0) (effects (font (size 1.27 1.27)) (hide yes)))
  (property "Datasheet" "" (at 73.66 116.84 0) (effects (font (size 1.27 1.27)) (hide yes)))
  (property "Description" "Power symbol creates a global label with name \"GND\" , ground" (at 73.66 116.84 0) (effects (font (size 1.27 1.27)) (hide yes)))
  (pin "1"))
 (symbol
  (lib_id "power:GND")
  (at 125.73 116.84 0)
  (unit 1)
  (exclude_from_sim no)
  (in_bom yes)
  (on_board yes)
  (dnp no)
  (fields_autoplaced yes)
  (property "Reference" "#PWR02" (at 125.73 123.19 0) (effects (font (size 1.27 1.27)) (hide yes)))
  (property "Value" "GND" (at 125.73 121.92 0) (effects (font (size 1.27 1.27))))
  (property "Footprint" "" (at 125.73 116.84 0) (effects (font (size 1.27 1.27)) (hide yes)))
  (property "Datasheet" "" (at 125.73 116.84 0) (effects (font (size 1.27 1.27)) (hide yes)))
  (property "Description" "Power symbol creates a global label with name \"GND\" , ground" (at 125.73 116.84 0) (effects (font (size 1.27 1.27)) (hide yes)))
  (pin "1"))
 (symbol
  (lib_id "Device:R")
  (at 118.11 74.93 0)
  (unit 1)
  (exclude_from_sim no)
  (in_bom yes)
  (on_board yes)
  (dnp no)
  (fields_autoplaced yes)
  (property "Reference" "R2" (at 120.65 73.6599 0) (effects (font (size 1.27 1.27)) (justify left)))
  (property "Value" "10k" (at 120.65 76.1999 0) (effects (font (size 1.27 1.27)) (justify left)))
  (property "Footprint" "" (at 116.332 74.93 90) (effects (font (size 1.27 1.27)) (hide yes)))
  (property "Datasheet" "~" (at 118.11 74.93 0) (effects (font (size 1.27 1.27)) (hide yes)))
  (property "Description" "Resistor" (at 118.11 74.93 0) (effects (font (size 1.27 1.27)) (hide yes)))
  (pin "2")
  (pin "1"))
 (symbol
  (lib_id "power:+3V3")
  (at 43.18 92.71 270)
  (unit 1)
  (exclude_from_sim no)
  (in_bom yes)
  (on_board yes)
  (dnp no)
  (fields_autoplaced yes)
  (property "Reference" "#PWR05" (at 39.37 92.71 0) (effects (font (size 1.27 1.27)) (hide yes)))
  (property "Value" "+3V3" (at 46.99 92.7099 90) (effects (font (size 1.27 1.27)) (justify left)))
  (property "Footprint" "" (at 43.18 92.71 0) (effects (font (size 1.27 1.27)) (hide yes)))
  (property "Datasheet" "" (at 43.18 92.71 0) (effects (font (size 1.27 1.27)) (hide yes)))
  (property "Description" "Power symbol creates a global label with name \"+3V3\"" (at 43.18 92.71 0) (effects (font (size 1.27 1.27)) (hide yes)))
  (pin "1"))
 (symbol
  (lib_id "power:GND")
  (at 82.55 116.84 0)
  (unit 1)
  (exclude_from_sim no)
  (in_bom yes)
  (on_board yes)
  (dnp no)
  (fields_autoplaced yes)
  (property "Reference" "#PWR07" (at 82.55 123.19 0) (effects (font (size 1.27 1.27)) (hide yes)))
  (property "Value" "GND" (at 82.55 121.92 0) (effects (font (size 1.27 1.27))))
  (property "Footprint" "" (at 82.55 116.84 0) (effects (font (size 1.27 1.27)) (hide yes)))
  (property "Datasheet" "" (at 82.55 116.84 0) (effects (font (size 1.27 1.27)) (hide yes)))
  (property "Description" "Power symbol creates a global label with name \"GND\" , ground" (at 82.55 116.84 0) (effects (font (size 1.27 1.27)) (hide yes)))
  (pin "1"))
 (symbol
  (lib_id "power:GND")
  (at 40.64 96.52 0)
  (unit 1)
  (exclude_from_sim no)
  (in_bom yes)
  (on_board yes)
  (dnp no)
  (fields_autoplaced yes)
  (property "Reference" "#PWR03" (at 40.64 102.87 0) (effects (font (size 1.27 1.27)) (hide yes)))
  (property "Value" "GND" (at 40.64 101.6 0) (effects (font (size 1.27 1.27))))
  (property "Footprint" "" (at 40.64 96.52 0) (effects (font (size 1.27 1.27)) (hide yes)))
  (property "Datasheet" "" (at 40.64 96.52 0) (effects (font (size 1.27 1.27)) (hide yes)))
  (property "Description" "Power symbol creates a global label with name \"GND\" , ground" (at 40.64 96.52 0) (effects (font (size 1.27 1.27)) (hide yes)))
  (pin "1"))
 (symbol
  (lib_id "Connector_Generic:Conn_01x05")
  (at 45.72 71.12 90)
  (unit 1)
  (exclude_from_sim no)
  (in_bom yes)
  (on_board yes)
  (dnp no)
  (fields_autoplaced yes)
  (property "Reference" "SW" (at 45.72 64.77 90) (effects (font (size 1.27 1.27))))
  (property "Value" "Encoder KY-040" (at 45.72 67.31 90) (effects (font (size 1.27 1.27))))
  (property "Footprint" "" (at 45.72 71.12 0) (effects (font (size 1.27 1.27)) (hide yes)))
  (property "Datasheet" "~" (at 45.72 71.12 0) (effects (font (size 1.27 1.27)) (hide yes)))
  (property "Description" "Generic connector, single row, 01x05, script generated (kicad-library-utils/schlib/autogen/connector/)" (at 45.72 71.12 0) (effects (font (size 1.27 1.27)) (hide yes)))
  (pin "4")
  (pin "3")
  (pin "2")
  (pin "1")
  (pin "5"))
 (sheet_instances
  (path ""
   (page "1")))
 (embedded_fonts no))
